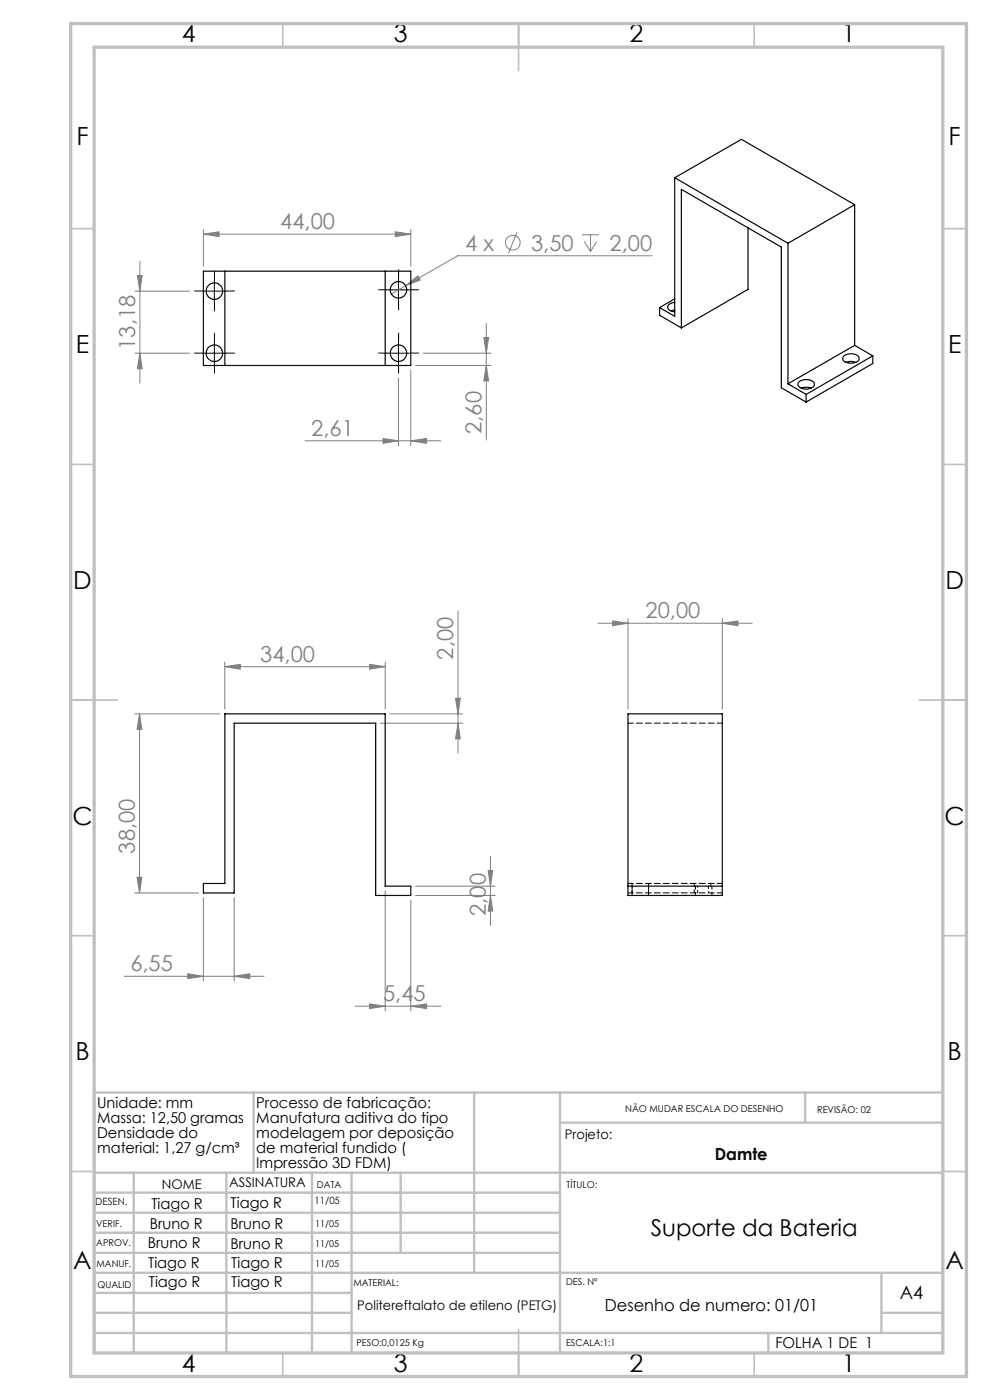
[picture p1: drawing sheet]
<svg xmlns="http://www.w3.org/2000/svg" width="210mm" height="297mm" viewBox="0 0 210 297" stroke-linecap="round" stroke-linejoin="round" font-family="sans-serif">
<g fill="none" stroke="#808080" stroke-width=".21">
<path d="M29.1 58.5h1.1l-.5 3.3zM29.7 55.4v25.9M43.1 49.7l3.4-.5v1zM43.1 48.7v7.8M43.1 49.7h44M83.9 49.2l3.2 .5-3.2 .5zM87.1 48.7v7.8M109.7 49.2l-1.8 4.5M123.5 49.8h3.5M123.9 51.2l1.4 2.2M125.3 49.8v3.6M126.6 51.2l-1.3 2.2"/>
<path d="M138.3 54.3h-41.2l-11.1 6.3M28.6 74.9h11.6M28.6 61.8h11.6M29.7 74.9l.5 3.3h-1.1zM86 60.6l2.7-2.1 .4 .9zM86 60.6l-3 1.8M87.1 78.5v16M88.2 77.5h15.9M89.8 74.9h14.3M102.6 71.6h1l-.4 3.3zM103.2 77.5l.4 3.3h-1zM103.2 68.6v24.7"/>
<path d="M64.7 93.5h28.8M81.2 93l3.3 .5-3.3 .5zM84.5 80.2v14.3M87.1 93.5l3.4-.5v1zM97.2 129.6v30.2M126.9 132.2h32.7M129.9 131.7l3.3 .5-3.3 .5zM133.2 131.2v19.2M153.2 132.2l3.3-.5v1zM153.2 131.2v19.2M28.6 151.4h18.1M29.6 151.4l.5 3.3h-1z"/>
<path d="M29.6 151.4v38M47.7 141.4l3.3-.5v1.1zM47.7 140.4v10M47.7 141.4h34M78.4 140.9l3.3 .5-3.3 .6zM80.7 153.4h17.4M81.7 140.4v10M82.7 151.4h15.4M96.6 148.1h1l-.4 3.3zM97.2 153.4l.4 3.3h-1zM28.6 189.4h13.6M29.1 186.1h1l-.5 3.3z"/>
<path d="M43.1 190.4v17.7M49.7 190.4v17.7M81.7 189v25.5M87.1 191v23.5M88.2 188h16.8M88.2 190h16.8M103.5 184.7h1l-.5 3.3zM104 190l.5 3.3h-1zM104 181.6v14.7M26.4 207.1h29.6M39.8 206.6l3.3 .5-3.3 .5zM49.7 207.1l3.3-.5v1z"/>
<path d="M75.4 213.5h18.1M78.4 213l3.3 .5-3.3 .5zM87.1 213.5l3.4-.5v1z"/>
<circle cx="108.8" cy="51.5" r="1.56"/>
</g>
<g fill="none" stroke="#000" stroke-width=".21" stroke-dasharray="15.2 1.3 1.3 1.3">
<path d="M45.5 59.2v-1.7M84.6 59v-1.8M43 61.7h-1.8M43 74.9h-1.8M45.5 64.2v1.8M45.5 72.4v-1.7M45.5 77.4v1.8M48 61.7h1.7M48 74.9h1.7M82.1 74.9h-1.8M82.1 61.5h-1.8M84.6 72.4v-1.7"/>
<path d="M84.6 77.4v1.8M84.6 64v1.7M87.1 74.9h1.7M87.1 61.5h1.7"/>
</g>
<path d="M45.5 59.3v5M84.5 59v5M43 74.9h5M43 61.8h5M45.5 72.4v5M82 74.9h5M82 61.5h5M84.5 72.4v5" fill="none" stroke="#000" stroke-width=".21"/>
<g fill="none" stroke="#c0c0c0" stroke-width=".35">
<path d="M60 5v5M110 5v10M160 5v5M15 48.5h5M200 48.5h5M15 98.5h5M200 98.5h5M15 148.5h10M195 148.5h10M15 198.5h5M200 198.5h5M15 248.5h5"/>
<path d="M200 248.5h5M60 287v5M110 282v10M160 287v5"/>
</g>
<g fill="none" stroke="#c0c0c0" stroke-width=".5">
<path d="M53.8 231.8v17M100.6 231.8v38.2M118.8 231.8v55.2M118.8 238.2h81.2M170.8 231.8v6.4M200 231.8h-180v55.2M20 248.8h180M20 257.3h98.8M20 253h98.8M28.4 248.8v38.2M48 248.8v38.2M66.2 248.8v38.2"/>
<path d="M74.6 248.8v38.2M85 248.8v17M20 265.8h98.8M20 261.5h98.8M20 278.5h54.6M20 274.3h54.6M20 270h180M187 278.5h13M187 270v12.8M20 282.8h180M163 282.8v4.2"/>
</g>
<path d="M15 5h190v287h-190zM20 10h180v277h-180z" fill="none" stroke="#c0c0c0" stroke-width=".7"/>
<g fill="#808080">
<path d="M49.7 207.1l3.3-.5v1zM39.8 206.6l3.3 .5-3.3 .5z"/>
<path d="M78.4 213l3.3 .5-3.3 .5zM87.1 213.5l3.4-.5v1zM47.7 141.4l3.3-.5v1.1zM78.4 140.9l3.3 .5-3.3 .6zM86 60.6l3.1-1.2-.4-.9zM81.2 93l3.3 .5-3.3 .5zM87.1 93.5l3.4-.5v1zM43.1 49.7l3.4-.5v1zM83.9 49.2l3.2 .5-3.2 .5zM129.9 131.7l3.3 .5-3.3 .5zM153.2 132.2l3.3-.5v1z"/>
<path d="M96.6 148.1h1l-.4 3.3zM97.2 153.4l.4 3.3h-1zM103.5 184.7h1l-.5 3.3zM104 190l.5 3.3h-1zM29.6 151.4l.5 3.3h-1zM29.1 186.1h1l-.5 3.3zM102.6 71.6h1l-.4 3.3zM103.2 77.5l.4 3.3h-1zM29.1 58.5h1.1l-.5 3.3zM29.7 74.9l.5 3.3h-1.1z"/>
</g>
<g fill="none" stroke="#000" stroke-width=".25">
<path d="M143.1 37.7v29.4l-3.2-1.8M143.1 37.7l24 13.9M143.1 37.7l14.2-8.1 24 13.8M43.1 57.5h44v20h-44zM47.7 57.5v20M81.7 57.5v20M158.7 48.3v13.1l-14.2 8.2M167.1 51.6v29.8M181.3 43.4l-14.2 8.2M181.3 43.4v29.9M139.9 65.3v1.6l4.6 2.7M143.1 64.2a1.15 1.15 0 0 0-1.4 1.3 1.84 1.84 0 0 0 1.4 .6"/>
<path d="M143.1 65.8l-.8 .2M143.1 63.4l-3.2 1.9M144.5 69.6v-29.4l21.2 12.2v29.9l5.3 3M179.1 75.5a2.41 2.41 0 0 1 3.1 .4 1.51 1.51 0 0 1-2 1.1 1.18 1.18 0 0 1-1.4-1.1zM179.5 76.9a2.66 2.66 0 0 1 2 0M181.3 73.3l-14.2 8.1M181.3 73.3l3.8 2.2M185.1 75.5l-14.1 8.2M185.1 75.5v1.6l-14.1 8.2M167.1 81.4l3.9 2.3M169.4 81.1a2.51 2.51 0 0 1 3.3 .1 1.02 1.02 0 0 1-1.1 1.3 1.79 1.79 0 0 1-2.3-1zM170 82.3a3.2 3.2 0 0 1 2 0"/>
<path d="M171 83.7v1.6M47.7 151.4h34v36.6h5.4v2h-7.4v-36.6h-30v36h-6.6v-2h4.6zM133.2 151.4h20v38.6h-20zM133.2 188h20"/>
<circle cx="45.5" cy="74.9" r="1.75"/>
<circle cx="45.5" cy="61.8" r="1.74"/>
<circle cx="84.5" cy="61.5" r="1.75"/>
<circle cx="84.5" cy="74.9" r="1.75"/>
</g>
<path d="M133.2 153.4h20M133.2 189.4h20M133.2 187.4h20" fill="none" stroke="#000" stroke-width=".21" stroke-dasharray="1.3 .6" stroke-dashoffset=".2"/>
<path d="M134.1 189.4v-1.4M137.6 188v1.4M148 189.4v-1.4M150.3 188v1.4" fill="none" stroke="#000" stroke-width=".21" stroke-dasharray="1.3 .6" stroke-dashoffset=".7"/>
<path d="M134.1 187.4v2M134.1 188v2M137.6 189.4v-2M137.6 190v-2M147.3 187.4v2M147.5 188v2M151 190v-2" fill="none" stroke="#000" stroke-width=".21" stroke-dasharray="1.3 .6" stroke-dashoffset=".6"/>
<path d="M150.8 188v-.6" fill="none" stroke="#000" stroke-width=".21" stroke-dasharray="1.3 .6"/>
<g font-size="5.3">
<text x="38.5" y="9">4</text>
<text x="83.5" y="9">3</text>
<text x="133.6" y="9">2</text>
<text x="178.6" y="9">1</text>
<text x="16.2" y="30.8">F</text>
<text x="201.2" y="30.8">F</text>
<text x="16.1" y="75">E</text>
<text x="201.1" y="75">E</text>
<text x="15.5" y="125">D</text>
<text x="200.5" y="125">D</text>
<text x="15.4" y="175">C</text>
<text x="200.4" y="175">C</text>
<text x="16" y="225">B</text>
<text x="201" y="225">B</text>
<text x="15.5" y="269.3">A</text>
<text x="200.5" y="269.3">A</text>
<text x="38.5" y="291">4</text>
<text x="83.5" y="291">3</text>
<text x="133.6" y="291">2</text>
<text x="178.6" y="291">1</text>
</g>
<text font-size="4.9" x="138.1" y="262.1">Suporte da Bateria</text>
<g font-size="4.7" fill="#808080">
<text x="59.4" y="48.6">44,00</text>
<text x="98.7" y="53.2">4 x</text>
<text x="112.7" y="53.2">3,50</text>
<text x="129.3" y="53.2">2,00</text>
<text x="28.7" y="74.2" transform="rotate(-90 28.7 74.2)">13,18</text>
<text x="66" y="92.5">2,61</text>
<text x="102.1" y="92" transform="rotate(-90 102.1 92)">2,60</text>
<text x="136.9" y="131.2">20,00</text>
<text x="55.2" y="140.4">34,00</text>
<text x="96.1" y="139.9" transform="rotate(-90 96.1 139.9)">2,00</text>
<text x="28.6" y="181.1" transform="rotate(-90 28.6 181.1)">38,00</text>
<text x="103" y="194.3" transform="rotate(-90 103 194.3)">2,00</text>
<text x="27.7" y="206.1">6,55</text>
<text x="81.3" y="212.4">5,45</text>
</g>
<text font-size="3.9" x="190.9" y="275.5">A4</text>
<g font-size="3.5">
<text x="151.6" y="246.1">Damte</text>
<text x="128.3" y="278">Desenho de numero: 01/01</text>
</g>
<g font-size="3.2">
<text x="20.6" y="235">Unidade: mm</text>
<text x="20.6" y="238.2">Massa: 12,50 gramas</text>
<text x="54.4" y="235">Processo de fabricação:</text>
<text x="54.4" y="238.2">Manufatura aditiva do tipo</text>
<text x="20.6" y="241.3">Densidade do</text>
<text x="20.6" y="244.5">material: 1,27 g/cm³</text>
<text x="54.4" y="241.4">modelagem por deposição</text>
<text x="54.4" y="244.5">de material fundido (</text>
<text x="54.4" y="247.7">Impressão 3D FDM)</text>
<text x="32.1" y="256.4">Tiago R</text>
<text x="48.9" y="256.2">Tiago R</text>
<text x="31.8" y="260.6">Bruno R</text>
<text x="48.9" y="260.6">Bruno R</text>
<text x="31.3" y="264.7">Bruno R</text>
<text x="31.4" y="269.1">Tiago R</text>
<text x="48.9" y="264.9">Bruno R</text>
<text x="49" y="269">Tiago R</text>
<text x="31.6" y="273">Tiago R</text>
<text x="49" y="272.9">Tiago R</text>
<text x="164.5" y="286">FOLHA 1 DE 1</text>
</g>
<g font-size="2.8">
<text x="119.8" y="241.7">Projeto:</text>
<text x="48.6" y="251.8">ASSINATURA</text>
<text x="34.3" y="252.1">NOME</text>
<text x="75.8" y="277.9">Politereftalato de etileno (PETG)</text>
</g>
<g font-size="2.1">
<text x="20.2" y="255.7">DESEN.</text>
<text x="66.7" y="255.4">11/05</text>
</g>
<g font-size="2">
<text x="132.6" y="236">NÃO MUDAR ESCALA DO DESENHO</text>
<text x="173.3" y="236.2">REVISÃO: 02</text>
<text x="67.2" y="251.9">DATA</text>
<text x="120.2" y="251.9">TÍTULO:</text>
<text x="20.4" y="260.3">VERIF.</text>
<text x="66.9" y="260.3">11/05</text>
<text x="20.4" y="264.4">APROV.</text>
<text x="20.5" y="268.8">MANUF.</text>
<text x="66.9" y="264.6">11/05</text>
<text x="66.9" y="268.7">11/05</text>
<text x="20.7" y="273.1">QUALID</text>
<text x="75" y="272.9">MATERIAL:</text>
<text x="120.1" y="272.5">DES. Nº</text>
<text x="75.6" y="285.5">PESO:0,0125 Kg</text>
<text x="120.1" y="285.6">ESCALA:1:1</text>
</g>
</svg>
